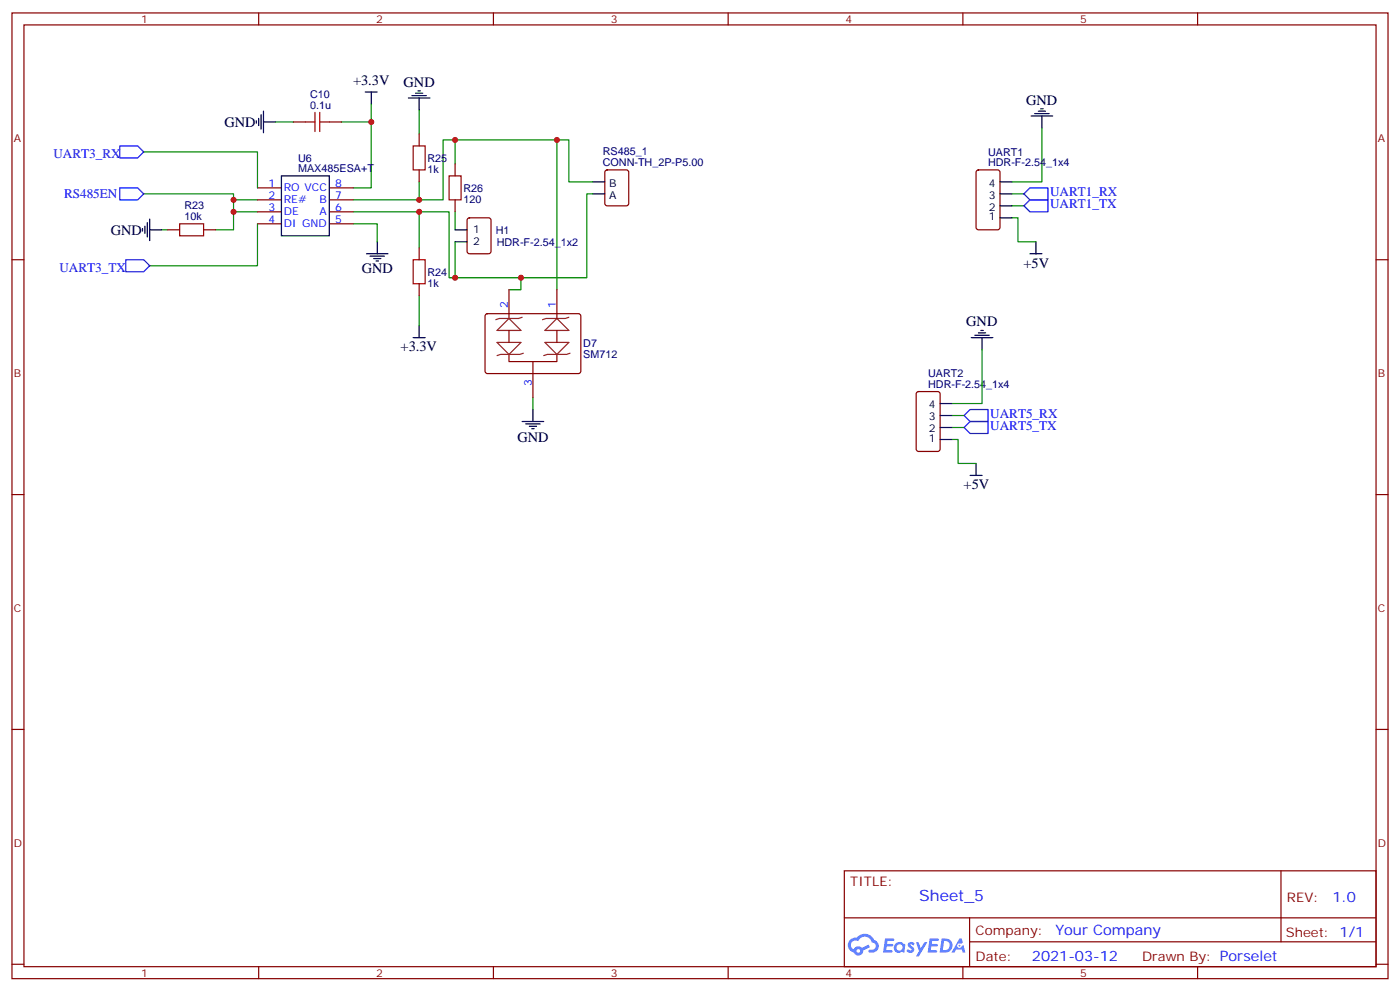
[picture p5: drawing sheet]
<svg xmlns="http://www.w3.org/2000/svg" width="412mm" height="292mm" viewBox="0 0 412 292" stroke-linecap="round" stroke-linejoin="round" font-family="sans-serif">
<g fill="none" stroke="#870000" stroke-width=".35">
<path d="M3.5 3.8h405.4v284.3h-405.4zM7.1 7.3h398.2v277.3h-398.2zM76.2 3.8v3.5M145.3 3.8v3.5M214.5 3.8v3.5M283.6 3.8v3.5M352.8 3.8v3.5M3.5 76.5h3.6M405.3 76.5h3.6M3.5 145.6h3.6M405.3 145.6h3.6M3.5 214.8h3.6"/>
<path d="M405.3 214.8h3.6M248.7 256.4h156.6v28.2h-156.6zM377.3 256.4v20.9M248.7 270.2h156.5M285.6 277.3h119.6M285.6 270.2v14.2M3.5 283.9h3.6M76.2 284.6v3.5M145.3 284.6v3.5M214.5 284.6v3.5M283.6 284.6v3.5M352.8 284.6v3.5"/>
<path d="M405.3 283.9h3.6"/>
</g>
<g fill="#5487ff">
<path d="M267.7 277.6a1.22 1.22 0 0 1 1.7 .2l-.4 .6a.47 .47 0 0 0-.3-.4 .47 .47 0 0 0-.5 .2l.1 .2a1.14 1.14 0 0 1 .8 1.8 1.14 1.14 0 0 1-1.9 0l-.2-.2 .5-.6 .7 .5a.29 .29 0 0 0 .3-.3 .29 .29 0 0 0-.2-.3 1.04 1.04 0 0 1-.6-1.7z"/>
<path d="M260.7 276.3h2.4l.3 .2-.2 .5-1.8 .1-.1 .8h1.5l.3 .4-.3 .4h-1.6l-.2 1.1h1.7l.2 .3-.2 .3-2.6 .1z"/>
<path d="M273.8 276.3h2.4l.3 .2-.1 .5-1.8 .1-.2 .8h1.6l.3 .4-.4 .4h-1.6l-.1 1.1h1.7l.2 .3-.2 .3-2.6 .1z"/>
<path d="M282.6 276.3h.7l.3 1.3-.6 .3a.69 .69 0 0 0-1 .3 .69 .69 0 0 0 .4 .9 .69 .69 0 0 0 .9-.6l.5-.2 .6 2.2h-.8l-.2-.9h-1.8l-.5 .9h-.8z"/>
<path d="M269.8 277.4h.8l.6 1.8 1.1-1.8h.9l-2.6 4.2h-.8l.9-1.5z"/>
<path d="M277.4 276.3l-.6 4.2h1.3a2.11 2.11 0 0 0 2.5-2.1 2.11 2.11 0 0 0-2.5-2.1zM278.1 277.1a1.39 1.39 0 0 1 1.7 1.4 1.39 1.39 0 0 1-1.8 1.3h-.3z"/>
<path d="M263.7 277.9a1.54 1.54 0 0 0-.1 2.2 1.54 1.54 0 0 0 2.2 .1l.6 .3 .3-2.3-.2-.3h-.4a1.49 1.49 0 0 0-2.4 0zM264 278.9a.94 .94 0 0 1 1.8 0 .94 .94 0 0 1-1.8 0z"/>
<path d="M250.4 276.7a2.18 2.18 0 0 0 1.1 3.7 1.44 1.44 0 0 0 1.6 .9 1.44 1.44 0 0 0 1.2-1.4l2-1.1-.5-.7-1.9 1a1.47 1.47 0 0 0-2.4 .4 1.39 1.39 0 0 1-.7-1.9 1.39 1.39 0 0 1 2-.5 2.12 2.12 0 0 1 2.2-1.3 2.12 2.12 0 0 1 1.9 1.7 1.14 1.14 0 0 1 1.1 1.4 1.14 1.14 0 0 1-1.7 .7 .43 .43 0 0 0-.5 .4 .43 .43 0 0 0 .4 .5 1.98 1.98 0 0 0 2.5-1.2 1.98 1.98 0 0 0-1.2-2.6 3.1 3.1 0 0 0-5.3-.6l-.9 .1zM252.3 280a.55 .55 0 0 1 1.1 0 .55 .55 0 0 1-1.1 0z"/>
<circle cx="282.6" cy="278.4" r=".26"/>
</g>
<g fill="none" stroke="#008700" stroke-width=".35">
<path d="M81.1 35.9h5.3M100.5 35.9h8.9M109.4 30.6v24.7h-5.3M123.5 32.4v7M306.9 37.7v15.9h-8.8M42.3 57.1h26.5v1.7M42.3 44.7h33.5v10.6M75.8 58.8h-7v3.6M123.5 53.6v5.2h-19.4M134.1 41.2h-3.6v17.6h-7M134.1 48.3v-7.1h33.5v12.4h7M164 41.2v44.1"/>
<path d="M174.6 57.1h-1.7v24.7h-38.8v-10.6M298.1 57.1h3.5M47.6 67.7h1.8M75.8 65.9v12.3h-31.7M75.8 62.4h-7v5.3h-5.3M104.1 62.4h19.4v10.6M104.1 65.9h7v5.3M123.5 62.4h8.8v19.4h1.8M134.1 62.4v5.3M298.1 64.1h1.8v7.1h5.3M298.1 60.6h3.5M123.5 87.1v8.8"/>
<path d="M153.5 81.8v3.5h-3.6M157 117.1v3.5M289.3 102.9v15.9h-8.8M280.5 129.4h1.7v7.1h5.3M280.5 122.3h3.5M280.5 125.9h3.5"/>
</g>
<g fill="none" stroke="#000" stroke-width=".35">
<path d="M75.5 35.6v.7M76.2 34.9v2.1M76.9 33.8v4.2M77.6 35.9h3.5M77.6 32.7v6.4M107.6 27.1h3.5M109.4 27.1v3.5M120.3 28.9h6.3M121.4 28.2h4.2M122.4 27.4h2.1M123.1 26.7h.7M123.5 28.9v3.5"/>
<path d="M303.7 34.1h6.4M304.8 33.4h4.2M305.9 32.7h2.1M306.6 32h.7M306.9 34.1v3.6M82.9 51.8h14.1v17.6h-14.1zM174.6 53.6h3.6M174.6 57.1h3.6M294.6 53.6h3.5M294.6 57.1h3.5M42 67.3v.7M42.7 66.6v2.1"/>
<path d="M43.4 65.5v4.3M44.1 67.7h3.5M44.1 64.5v6.3M107.9 74.7h6.4M109 75.4h4.2M110.1 76.1h2.1M110.8 76.8h.7M111.1 71.2v3.5M134.1 67.7h3.5M134.1 71.2h3.5M294.6 64.1h3.5M294.6 60.6h3.5"/>
<path d="M303.4 74.7h3.5M305.2 71.2v3.5M121.7 99.4h3.5M123.5 95.9v3.5M286.1 99.4h6.4M287.2 98.7h4.2M288.2 98h2.1M288.9 97.3h.7M289.3 99.4v3.5M276.9 118.8h3.6M153.8 124.1h6.4M154.9 124.8h4.2"/>
<path d="M155.9 125.5h2.1M156.6 126.2h.7M157 120.6v3.5M276.9 129.4h3.6M276.9 125.9h3.6M276.9 122.3h3.6M285.8 140h3.5M287.5 136.5v3.5"/>
</g>
<path d="M149.9 93.8l3.6 3.5h-7.1zM153.8 93.4l-1 .4h-5.7l-1.1 .3M164 93.8l3.6 3.5h-7.1zM167.6 93.4l-1.1 .4h-5.6l-1.1 .3M146.4 100.8h7.1l-3.6 3.6zM154.2 104l-1.1 .4h-5.6l-1.1 .3M160.5 100.8h7.1l-3.6 3.6zM167.9 104l-1 .4h-5.7l-1 .3" fill="none" stroke="#8c2424" stroke-width=".35"/>
<g fill="none" stroke="#870000" stroke-width=".35">
<path d="M86.4 35.9h3.6M97 35.9h3.5M123.5 39.4v3.6M75.8 55.3h7.1M75.8 58.8h7.1M97 55.3h7.1M97 58.8h7.1M123.5 50v3.6M134.1 48.3v3.5M134.1 58.8v3.6M178.4 50.2l.5-.2h5.6l.7 .5v9.4l-.5 .7h-5.8l-.7-.5v-9.4zM287.7 50.2l.5-.2h5.7l.6 .5 .1 16.5-.5 .6-5.9 .1-.6-.5-.1-16.5z"/>
<path d="M49.4 67.7h3.5M60 67.7h3.5M75.8 62.4h7.1M75.8 65.9h7.1M97 62.4h7.1M97 65.9h7.1M123.5 73v3.5M137.8 64.3l.5-.2h5.6l.7 .5v9.4l-.4 .7h-5.9l-.7-.4v-9.5zM123.5 83.5v3.6M143.1 92.6l.5-.2h27.1l.4 .7-.1 16.5-.6 .4-27.1-.1-.4-.6v-16.2zM149.9 85.3v8.5M149.9 97.3v3.5"/>
<path d="M164 85.3v8.5M164 97.3v3.5M149.9 104.4v2.1h14.1v-2.1M157 106.5v10.6M270.1 115.5l.5-.2h5.6l.7 .4v16.5l-.4 .7h-5.9l-.7-.4v-16.5z"/>
</g>
<path d="M90 35.9h2.8M92.8 33.1v5.6M94.2 33.1v5.6M94.2 35.9h2.8M121.7 43h3.5v7h-3.5zM132.3 51.8h3.5v7h-3.5zM52.9 65.9h7.1v3.5h-7.1zM121.7 76.5h3.5v7h-3.5z" fill="none" stroke="#a10000" stroke-width=".35"/>
<path d="M35.3 43h5.3l1.7 1.7-1.7 1.8h-5.3zM35.3 55.3h5.3l1.7 1.8-1.7 1.7h-5.3zM301.6 57.1l1.8-1.8h5.3v3.5h-5.3zM37 76.5h5.3l1.8 1.7-1.8 1.8h-5.3zM301.6 60.6l1.8-1.8h5.3v3.6h-5.3zM284 125.9l1.8-1.8h5.2v3.5h-5.2zM284 122.3l1.8-1.7h5.2v3.5h-5.2z" fill="none" stroke="#00f" stroke-width=".35"/>
<g fill="#c00">
<circle cx="164" cy="41.2" r=".88"/>
<circle cx="134.1" cy="81.8" r=".88"/>
<circle cx="123.5" cy="62.4" r=".88"/>
<circle cx="134.1" cy="41.2" r=".88"/>
<circle cx="123.5" cy="58.8" r=".88"/>
<circle cx="153.5" cy="81.8" r=".88"/>
<circle cx="68.8" cy="58.8" r=".88"/>
<circle cx="68.8" cy="62.4" r=".88"/>
<circle cx="109.4" cy="35.9" r=".88"/>
</g>
<text font-size="4.6" fill="#00f" x="270.8" y="265.4">Sheet_5</text>
<g font-size="4.2">
<text x="104" y="25">+3.3V</text>
<text x="118.9" y="25.6">GND</text>
<text x="302.3" y="30.8">GND</text>
<text x="66.1" y="37.3">GND</text>
<text x="32.6" y="69">GND</text>
<text x="106.5" y="80.4">GND</text>
<text x="301.5" y="78.8">+5V</text>
<text x="284.6" y="96.1">GND</text>
<text x="118" y="103.4">+3.3V</text>
<text x="152.4" y="130.2">GND</text>
<text x="283.8" y="144">+5V</text>
</g>
<g font-size="4.2" fill="#00f">
<text x="392.5" y="265.7">1.0</text>
<text x="310.9" y="275.2">Your Company</text>
<text x="304" y="283">2021-03-12</text>
</g>
<g font-size="3.9" fill="#00f">
<text x="15.7" y="46.5">UART3_RX</text>
<text x="18.9" y="58.3">RS485EN</text>
<text x="309.3" y="57.8">UART1_RX</text>
<text x="309.3" y="61.3">UART1_TX</text>
<text x="17.5" y="80">UART3_TX</text>
<text x="291.7" y="123">UART5_RX</text>
<text x="291.7" y="126.6">UART5_TX</text>
</g>
<g font-size="3.9" fill="#800">
<text x="250.5" y="261">TITLE:</text>
<text x="379.1" y="265.7">REV:</text>
<text x="287.4" y="275.2">Company:</text>
<text x="378.7" y="275.8">Sheet: 1/1</text>
<text x="287.4" y="282.9">Date:</text>
<text x="336.4" y="282.9">Drawn By: Porselet</text>
</g>
<g font-size="3.2" fill="#800">
<text x="41.6" y="6.8">1</text>
<text x="110.8" y="6.8">2</text>
<text x="179.9" y="6.8">3</text>
<text x="249.1" y="6.8">4</text>
<text x="318.2" y="6.8">5</text>
<text x="4.1" y="41.9">A</text>
<text x="405.9" y="41.9">A</text>
<text x="4.1" y="111.1">B</text>
<text x="405.9" y="111.1">B</text>
<text x="4.1" y="180.2">C</text>
<text x="405.9" y="180.2">C</text>
<text x="4.1" y="249.3">D</text>
<text x="405.9" y="249.3">D</text>
<text x="41.6" y="287.6">1</text>
<text x="110.8" y="287.6">2</text>
<text x="179.9" y="287.6">3</text>
<text x="249.1" y="287.6">4</text>
<text x="318.2" y="287.6">5</text>
</g>
<g font-size="3.2" fill="#000080">
<text x="91.4" y="28.8">C10</text>
<text x="91.4" y="32">0.1u</text>
<text x="87.8" y="47.7">U6</text>
<text x="125.9" y="47.6">R25</text>
<text x="177.5" y="45.7">RS485_1</text>
<text x="291.1" y="45.8">UART1</text>
<text x="87.8" y="50.6">MAX485ESA+T</text>
<text x="125.9" y="50.9">1k</text>
<text x="177.5" y="49">CONN-TH_2P-P5.00</text>
<text x="291.1" y="49">HDR-F-2.54_1x4</text>
<text x="136.5" y="59.7">120</text>
<text x="136.5" y="56.4">R26</text>
<text x="54.3" y="64.8">10k</text>
<text x="54.3" y="61.6">R23</text>
<text x="146.1" y="68.8">H1</text>
<text x="146.3" y="72.3">HDR-F-2.54_1x2</text>
<text x="125.9" y="81.1">R24</text>
<text x="125.9" y="84.4">1k</text>
<text x="171.8" y="105.5">SM712</text>
<text x="171.8" y="102.3">D7</text>
<text x="273.4" y="111.1">UART2</text>
<text x="273.4" y="114.2">HDR-F-2.54_1x4</text>
</g>
<g font-size="3.2" fill="#00f">
<text x="79.1" y="55">1</text>
<text x="79.1" y="58.5">2</text>
<text x="83.6" y="56.4">RO VCC</text>
<text x="83.6" y="59.9">RE#</text>
<text x="94.1" y="59.9">B</text>
<text x="98.8" y="58.5">7</text>
<text x="98.8" y="55">8</text>
<text x="79.1" y="62">3</text>
<text x="79.1" y="65.5">4</text>
<text x="83.6" y="63.4">DE</text>
<text x="94.1" y="63.4">A</text>
<text x="98.8" y="65.5">5</text>
<text x="98.8" y="62">6</text>
<text x="83.6" y="67">DI GND</text>
<text x="149.6" y="90.6" transform="rotate(-90 149.6 90.6)">2</text>
<text x="163.7" y="90.6" transform="rotate(-90 163.7 90.6)">1</text>
<text x="156.6" y="113.8" transform="rotate(-90 156.6 113.8)">3</text>
</g>
<g font-size="3.2">
<text x="179.5" y="55">B</text>
<text x="179.5" y="58.5">A</text>
<text x="291.2" y="58.5">3</text>
<text x="291.2" y="55">4</text>
<text x="291.2" y="64.8">1</text>
<text x="291.2" y="62">2</text>
<text x="139.3" y="68.7">1</text>
<text x="139.3" y="72.2">2</text>
<text x="273.6" y="123.8">3</text>
<text x="273.6" y="120.2">4</text>
<text x="273.6" y="130.1">1</text>
<text x="273.6" y="127.3">2</text>
</g>
</svg>
